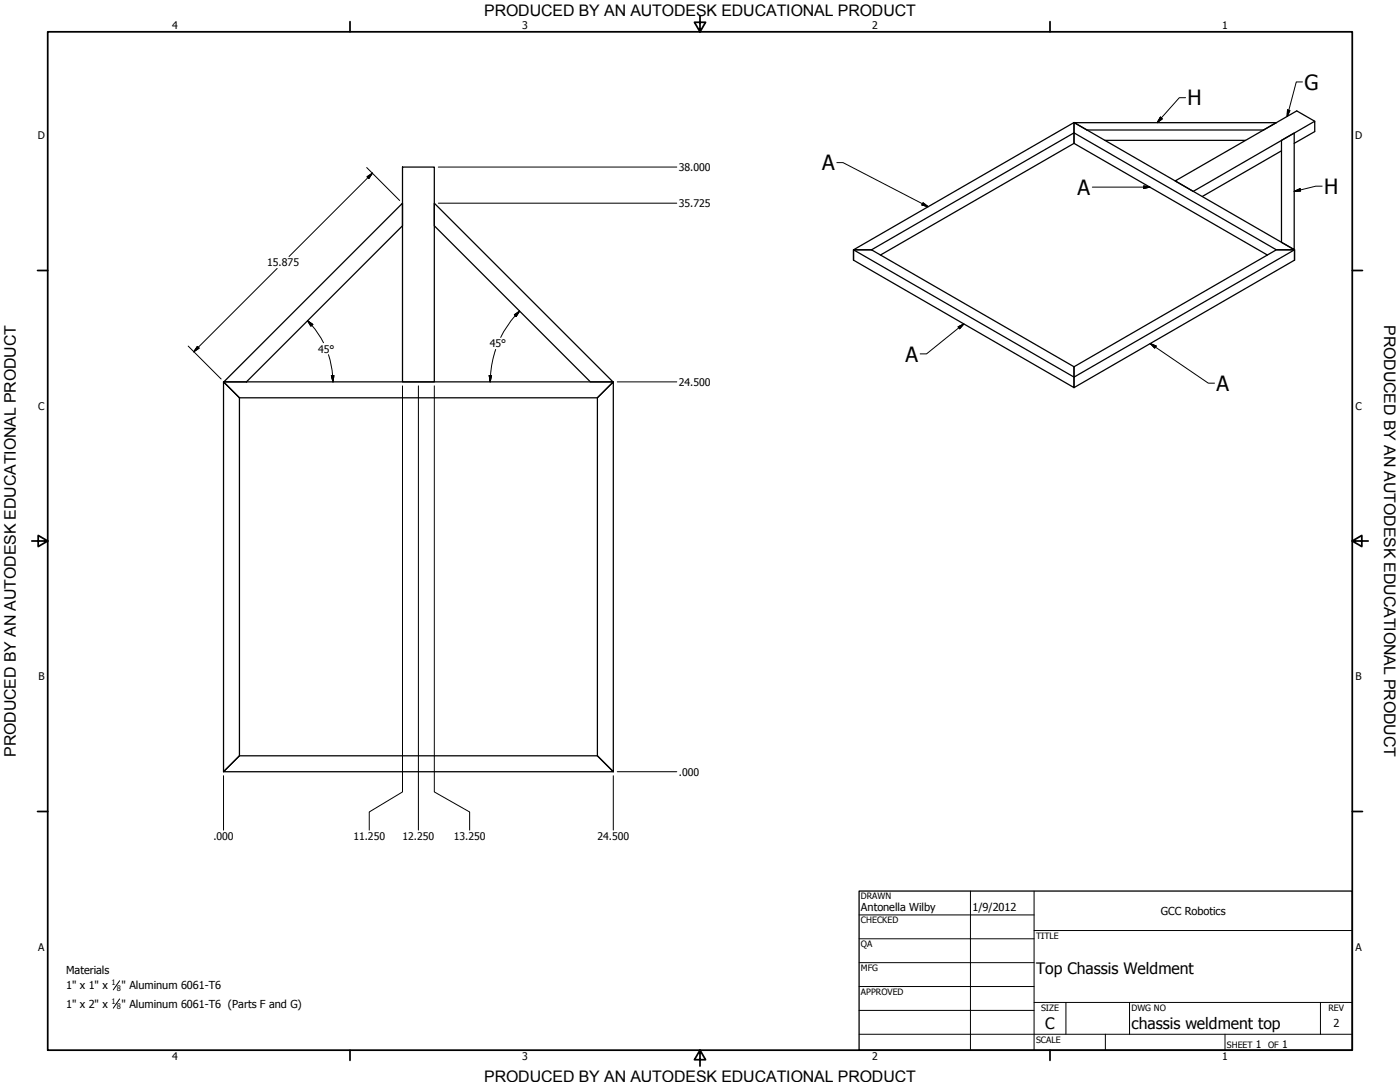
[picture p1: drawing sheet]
<svg xmlns="http://www.w3.org/2000/svg" width="559mm" height="432mm" viewBox="0 0 559 432" stroke-linecap="round" stroke-linejoin="round" font-family="sans-serif">
<!-- layer: Visible (ANSI) -->
<g fill="none" stroke="#000" stroke-width=".51">
<path d="M428.7 48.9v8.3l-77.3 44.6M428.7 48.9l-88 50.8h7.2M428.7 48.9v8.3l77.2 44.6M428.7 48.9l88 50.8-88 50.8-88-50.8v4.1M428.8 49h80.6l-5.1 2.9h-70.5zM441 56h56.1M511.5 56l5.1-2.9v46.5l-5.1-2.9zM524.8 48.4l-7.2-4.1-48.5 27.9 7.1 4.2 48.6-28v4.1l-8.2 4.7M160.7 66.7h12.7v85.7h-12.7zM511.5 60.2l-31.6 18.2M160.7 81.1v9l-62.3 62.3h-9.1zM173.4 81.1l71.3 71.3h-9.1l-62.2-62.3z"/>
<path d="M347.9 99.7h-7.2v4.1M347.9 99.7l80.8-46.7 80.8 46.7h7.2v4.1M347.9 99.7l80.8 46.7M340.7 103.8l88 50.9v-8.3M516.7 103.8v-4.1h-7.2l-80.8 46.7M516.7 103.8l-88 50.9v-8.3M89.2 152.4l6.4 6.4v142.8l-6.4 6.4zM89.2 152.4h155.6l-6.4 6.4h-142.8zM244.8 152.4v155.6l-6.4-6.4v-142.8zM95.6 301.6h142.8l6.4 6.4h-155.6z"/>
</g>
<!-- layer: Border (ANSI) -->
<g fill="none" stroke="#000" stroke-width=".7">
<path d="M19 12.7h520.8v406.4h-520.8zM139.7 8.6v4.1M279.4 6.3v6.4l-2.2-3.8h4.4l-2.2 3.8M419.1 8.6v4.1M15 107.9h4M539.8 107.9h4M12.7 215.9h6.3l-3.8-2.2v4.4l3.8-2.2M539.8 215.9l3.8 2.2v-4.4l-3.8 2.2h6.3M15 323.8h4M539.8 323.8h4M139.7 419.1v4.1M279.4 419.1l2.2 3.8h-4.4l2.2-3.8v6.3"/>
<path d="M419.1 419.1v4.1"/>
</g>
<!-- layer: Title (ANSI) -->
<g fill="none" stroke="#000" stroke-width=".4">
<path d="M387.3 355.6v63.5M412.7 355.6v63.5M342.9 365.1h69.8M342.9 374.6h69.8M412.7 371.3h127.1M342.9 384.2h69.8M342.9 393.7h69.8M342.9 412.7h196.9M342.9 403.2h69.8M412.7 400h127.1M425.4 400v12.7M441.2 412.7v6.4"/>
<path d="M450.8 400v12.7M488.9 412.7v6.4M527 400v12.7"/>
</g>
<path d="M342.9 355.6h196.9v63.5h-196.9z" fill="none" stroke="#000" stroke-width=".51"/>
<!-- layer: Dimension (ANSI) -->
<g fill="none" stroke="#000" stroke-width=".4">
<path d="M146.4 66.9l13.1 13.1M146.5 70.5l2.2-1.4-1.5 2.1zM148.7 69.1l-33.3 33.3M174.9 66.7h95.2M174.9 81.1h95.2M110.6 107.1l-33.3 33.3M75.1 138.1l13.2 13.2M78.8 138.2l.7 .7-2.2 1.5zM122.7 128l2.1 1.5-.7 .7zM122.7 128a33.5 33.5 0 0 1 6.4 8.8M197.9 139.4l-1.4 5.2-.7 5.3M205.3 125.6l2.1-1.5-1.4 2.2z"/>
<path d="M207.4 124.1a39.6 39.6 0 0 0-7.6 10.6M131.1 141.5l1.2 4.6 .5 3.8M132.3 149.9h1l-.4 2.5zM132.8 149.9l.1 2.5M160.7 154v162l-13.3 8v7.3M167 154v177.3M173.4 154v162l14.1 8v7.3M195.3 149.9h.9l-.6 2.5zM195.7 149.9l-.1 2.5M246.4 152.4h23.7M89.2 309.6v21.7M244.8 309.6v21.7"/>
<path d="M246.4 308h23.7"/>
</g>
<path d="M148.7 69.1l-1.5 2.1zM146.5 70.5l2.2-1.4-1.5 2.1zM78.8 138.2l-1.5 2.2zM78.8 138.2l.7 .7-2.2 1.5zM122.7 128l2.1 1.5zM122.7 128l2.1 1.5-.7 .7zM207.4 124.1l-1.4 2.2zM205.3 125.6l2.1-1.5-1.4 2.2zM132.3 149.9l.6 2.5zM132.3 149.9h1l-.4 2.5zM195.3 149.9l.3 2.5zM195.3 149.9h.9l-.6 2.5z" fill="#000" stroke="#000" stroke-width=".4"/>
<!-- layer: Symbol (ANSI) -->
<g fill="none" stroke="#000" stroke-width=".4">
<path d="M473.2 39h-2.5l-8.8 10M519.9 32.7h-2.5l-3.6 13.7M463.2 46.7l.7 .7-2 1.6zM513.9 43.9l1 .2-1.1 2.3zM334 64.9h2.5l34 17.6M436 74.7h23M456.5 74.2l2.5 .5-2.5 .5zM516.6 76.4l2.3-1.1 .2 1zM527.7 74.3h-2.5l-8.6 2.1M368.4 80.9l2.1 1.6-2.5-.7zM382.4 130.4l2.3-1.1-1.7 1.9zM384.7 129.3l-14.9 11.9h-2.5"/>
<path d="M459.1 137.1l2.4 1-.6 .8zM459.1 137.1l23.2 15.8h2.5M47.8 391.4l-2.6 3.6M47.8 398.7l-2.6 3.6"/>
</g>
<g fill="#000" stroke="#000" stroke-width=".4">
<path d="M463.2 46.7l-1.3 2.3zM463.2 46.7l.7 .7-2 1.6zM513.9 43.9l-.1 2.5zM513.9 43.9l1 .2-1.1 2.3zM456.5 75.2l2.5-.5zM456.5 74.2l2.5 .5-2.5 .5zM516.6 76.4l2.3-1.1zM516.6 76.4l2.3-1.1 .2 1zM368 81.8l2.5 .7zM368.4 80.9l2.1 1.6-2.5-.7zM384.7 129.3l-1.7 1.9zM382.4 130.4l2.3-1.1-1.7 1.9z"/>
<path d="M459.1 137.1l2.4 1zM459.1 137.1l2.4 1-.6 .8z"/>
</g>
<g font-size="8.4">
<text x="520.7" y="35.8">G</text>
<text x="474" y="42">H</text>
<text x="328.1" y="67.9">A</text>
<text x="430.1" y="77.7">A</text>
<text x="528.5" y="77.3">H</text>
<text x="361.4" y="144.3">A</text>
<text x="485.6" y="156">A</text>
</g>
<g font-size="6.4">
<text x="552.4" y="129.8" transform="rotate(90 552.4 129.8)">PRODUCED BY AN AUTODESK EDUCATIONAL PRODUCT</text>
<text x="6.3" y="302" transform="rotate(-90 6.3 302)">PRODUCED BY AN AUTODESK EDUCATIONAL PRODUCT</text>
</g>
<g font-size="6.3">
<text x="193.3" y="6.3">PRODUCED BY AN AUTODESK EDUCATIONAL PRODUCT</text>
<text x="413.5" y="388.6">Top Chassis Weldment</text>
<text x="417.2" y="410.6">C</text>
<text x="451.6" y="410.7">chassis weldment top</text>
<text x="193.3" y="431.8">PRODUCED BY AN AUTODESK EDUCATIONAL PRODUCT</text>
</g>
<g font-size="4.4">
<text x="343.7" y="363.5">Antonella Wilby</text>
<text x="388.1" y="363.7">1/9/2012</text>
<text x="463.4" y="365.1">GCC Robotics</text>
<text x="26.4" y="388.6">Materials</text>
<text x="26.4" y="394.8">1&quot; x 1&quot; x</text>
<text x="48.5" y="394.8">&quot; Aluminum 6061-T6</text>
<text x="26.4" y="402.1">1&quot; x 2&quot; x</text>
<text x="48.5" y="402.1">&quot; Aluminum 6061-T6 (Parts F and G)</text>
<text x="532.2" y="410">2</text>
</g>
<g font-size="4.2">
<text x="68.7" y="11.7">4</text>
<text x="208.4" y="11.7">3</text>
<text x="348.1" y="11.7">2</text>
<text x="487.8" y="11.7">1</text>
<text x="15.1" y="55.5">D</text>
<text x="540.9" y="55.5">D</text>
<text x="271" y="68.2">38.000</text>
<text x="271" y="82.6">35.725</text>
<text x="106.6" y="106.3">15.875</text>
<text x="127" y="140.7">45°</text>
<text x="195.5" y="138.6">45°</text>
<text x="271" y="153.9">24.500</text>
<text x="15.2" y="163.4">C</text>
<text x="541" y="163.4">C</text>
<text x="15.3" y="271.4">B</text>
<text x="541.1" y="271.4">B</text>
<text x="271" y="309.5">.000</text>
<text x="85.2" y="335.2">.000</text>
<text x="141" y="335.2">11.250</text>
<text x="160.7" y="335.2">12.250</text>
<text x="181.1" y="335.2">13.250</text>
<text x="238.4" y="335.2">24.500</text>
<text x="15.2" y="379.3">A</text>
<text x="541" y="379.3">A</text>
<text x="501.3" y="418.3">1</text>
<text x="511.8" y="418.3">1</text>
<text x="68.7" y="423.2">4</text>
<text x="208.4" y="423.2">3</text>
<text x="348.1" y="423.2">2</text>
<text x="487.8" y="423.2">1</text>
</g>
<g font-size="3.5">
<text x="343.7" y="358.9">DRAWN</text>
<text x="343.7" y="368.5">CHECKED</text>
<text x="413.5" y="374.6">TITLE</text>
<text x="343.7" y="378">QA</text>
<text x="343.7" y="387.5">MFG</text>
<text x="343.7" y="397.1">APPROVED</text>
<text x="415.5" y="403.4">SIZE</text>
<text x="451.6" y="403.4">DWG NO</text>
<text x="530.3" y="403.4">REV</text>
<text x="413.5" y="416.1">SCALE</text>
<text x="489.7" y="418.3">SHEET</text>
<text x="506.2" y="418.3">OF</text>
</g>
<g font-size="3">
<text x="44.4" y="393.3">1</text>
<text x="46.6" y="395.5">8</text>
<text x="44.4" y="400.5">1</text>
<text x="46.6" y="402.8">8</text>
</g>
</svg>
